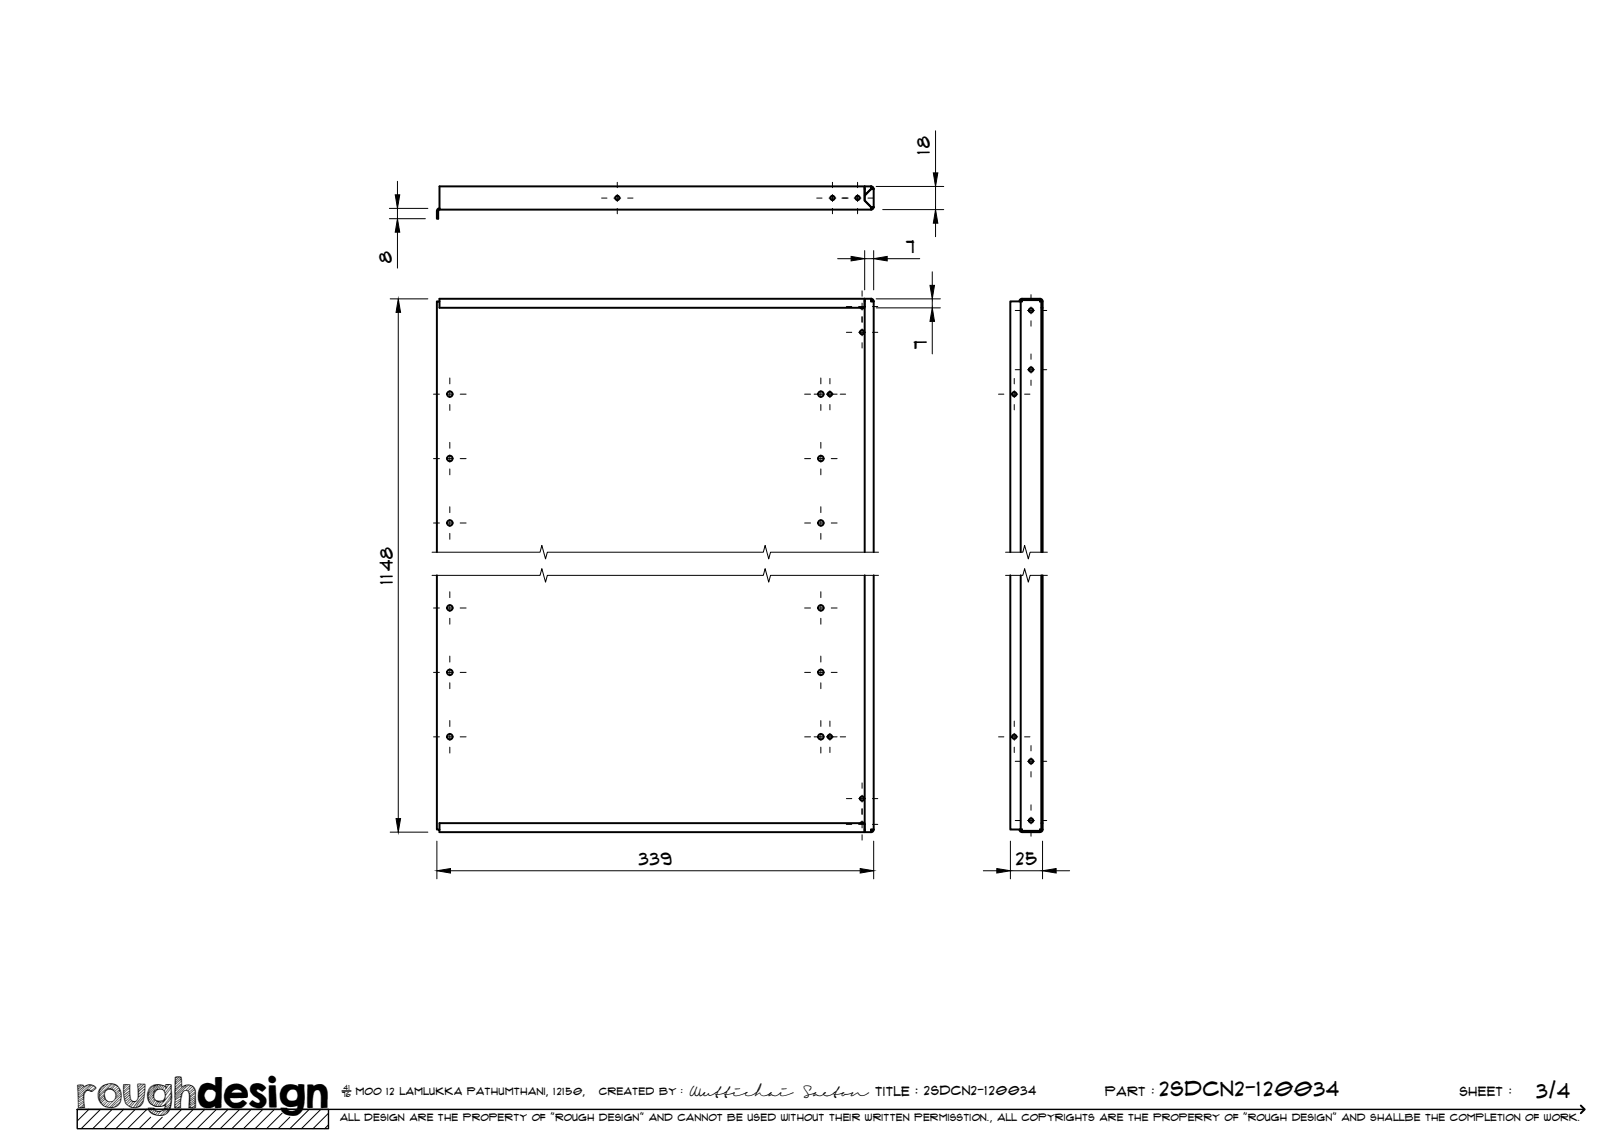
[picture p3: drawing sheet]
<svg xmlns="http://www.w3.org/2000/svg" width="420mm" height="297mm" viewBox="0 0 420 297" stroke-linecap="round" stroke-linejoin="round" font-family="sans-serif">
<!-- layer: Visible -->
<g fill="none" stroke="#000" stroke-width=".51">
<path d="M113.7 53.9a.67 .67 0 0 0-.6 .7l-.1 2h.4v-2l.3-.4M225.4 48.2v.4a.2 .2 0 0 0 0 .3 .2 .2 0 0 0 .3 0h.3M225.4 48.2h-1.7v2.4l1.6-1.7 .1-.3M225.4 48.2v.4M225.4 48.2a.67 .67 0 0 1 .6 .7M225.4 48.6l.3 .3M225.7 53.6l-.3 .3M225.7 48.9h-.3l-1.7 1.7v1.3l1.7 1.7h.3M225.7 48.9h.3M225.7 53.6h.3M226 53.6a.67 .67 0 0 1-.6 .6v-.3M226 53.6h-.7l.1 .6h-111.7v-6h110v3.7l1.6 1.7 .1 .3"/>
<path d="M226 48.9v4.7M223.5 79.6l-.5 .3-.4-.3M223.7 77.3v2.3h-110v-1.6h-.7v64.9M223.7 77.6h.1M223.7 77.3h-110v.7M225.3 77.3h.1M225.7 78l-.3-.4v-.3l.4 .2 .2 .5M226 78h-.6l-.1-.7h-1.6v65.6M226 78v64.9M263.7 78l.2-.5 .5-.2h4.7a.67 .67 0 0 1 .6 .7v1.6h-.3v-1.6M264.4 77.6h4.7M264.4 77.6l-.3 .4h.3"/>
<path d="M264.4 77.6v.4M269.1 78h.3M269.1 77.6v.4zM269.1 77.6l.3 .4M269.4 79.6v63.3M269.7 79.6v63.3M113 148.9l.1 65.7a.45 .45 0 0 1 .6 0 .45 .45 0 0 1 0 .7h110M223.7 148.9v66.4h1.6l.1-.7h.6M226 148.9v65.7M261.4 148.9v65.7h2.7v-65.7M261.4 142.9v-64.9h2.7v64.9M269.4 148.9v64.1"/>
<path d="M269.7 148.9v64.1M113.7 214.6v-1.6h110v2.3M223.5 213l-.5-.3-.4 .3M223.7 215h.1M225.3 215.3h.1M225.7 214.6l-.3 .4v.3l.4-.2 .2-.5M263.7 214.6a.67 .67 0 0 0 .7 .7l4.9-.1 .4-.6v-1.6h-.3v1.6M264.4 214.6h-.3l.3 .4M264.4 214.6v.4zM264.4 215h4.7M269.1 214.6h.3M269.1 214.6l-.1 .4"/>
<path d="M269.1 214.6v.4M269.4 214.6l-.3 .4"/>
<circle cx="159.7" cy="51.2" r=".56"/>
<circle cx="215.4" cy="51.2" r=".56"/>
<circle cx="221.9" cy="51.2" r=".56"/>
<circle cx="223" cy="86" r=".56"/>
<circle cx="266.8" cy="80.3" r=".56"/>
<circle cx="266.8" cy="95.6" r=".56"/>
<circle cx="116.4" cy="102" r=".71"/>
<circle cx="116.4" cy="118.6" r=".71"/>
<circle cx="212.4" cy="118.6" r=".71"/>
<circle cx="212.4" cy="102" r=".71"/>
<circle cx="214.7" cy="102" r=".56"/>
<circle cx="262.4" cy="102" r=".56"/>
<circle cx="116.4" cy="135.3" r=".71"/>
<circle cx="212.4" cy="135.3" r=".71"/>
<circle cx="116.4" cy="157.3" r=".71"/>
<circle cx="212.4" cy="157.3" r=".71"/>
<circle cx="116.4" cy="174" r=".71"/>
<circle cx="212.4" cy="174" r=".71"/>
<circle cx="116.4" cy="190.6" r=".71"/>
<circle cx="212.4" cy="190.6" r=".71"/>
<circle cx="214.7" cy="190.6" r=".56"/>
<circle cx="262.4" cy="190.6" r=".56"/>
<circle cx="266.8" cy="197" r=".56"/>
<circle cx="223" cy="206.6" r=".56"/>
<circle cx="266.8" cy="212.3" r=".56"/>
</g>
<circle cx="225.4" cy="215" r=".25" fill="#000"/>
<!-- layer: TitleBlock -->
<path d="M20 287h65v5h-65zM20 287h390M88.5 282.3h2.3" fill="none" stroke="#000" stroke-width=".36"/>
<path d="M409 286.1l1 .9-1 1" fill="none" stroke="#000" stroke-width=".51"/>
<g fill="none" stroke="#000" stroke-width=".26">
<path d="M23 287l-3 3.1M26 287l-5 5M29 287l-5 5M32 287l-5 5M35 287l-5 5M38 287l-5 5M39 289.1l-3 2.9M42 289.1l-3 2.9M47 287l-5 5M50 287l-5 5M53 287l-5 5M56 287l-5 5"/>
<path d="M59 287l-5 5M62 287l-5 5M65 287l-5 5M68 287l-5 5M71 287l-5 5M73 288l-4 4M75 289.1l-3 2.9M80 287l-5 5M83 287l-5 5M85 288l-4 4M85 291l-1 1"/>
</g>
<!-- layer: Smart Centers -->
<g fill="none" stroke="#000" stroke-width=".26">
<path d="M155.6 51.3h1.4M158.8 51.3h1.8M159.7 47.2v1.4M159.7 50.3v1.8M159.7 53.9v1.4M162.4 51.3h1.4M211.3 51.3h1.4M214.5 51.3h1.8M215.4 47.2v1.4M215.4 50.3v1.8M215.4 53.9v1.4M217.8 51.3h1.6"/>
<path d="M221 51.3h1.8M221.9 47.2v1.4M221.9 50.3v1.8M221.9 53.9v1.4M224.6 51.3h1.3M219 79.3h1.4M222.1 79.3h1.8M223 75.3v1.4M223 78.4v1.8M225.7 79.3h1.4M266.7 76.2v1.4M266.7 79.4v1.8"/>
<path d="M116.4 97.8v1.5M212.4 97.8v1.5M214.7 97.9v1.4M219 86h1.4M222.1 86h1.8M223 81.9v1.5M223 85.1v1.8M223 88.7v1.4M225.7 86h1.4M262.4 97.9v1.4M262.7 80.3h1.4M262.7 95.7h1.4"/>
<path d="M265.8 80.3h1.8M265.8 95.7h1.8M266.7 83v1.4M266.7 91.6v1.4M266.7 94.8v1.7M266.7 98.3v1.4M269.4 80.3h1.4M269.4 95.7h1.4M112.2 102h1.5M112.2 118.7h1.5M115.5 102h1.8M115.5 118.7h1.8"/>
<path d="M116.4 101.1v1.8M116.4 104.7v1.5M116.4 114.5v1.5M116.4 117.8v1.8M119.1 102h1.5M119.1 118.7h1.5M208.2 102h1.5M208.2 118.7h1.5M210.6 102h2.7M211.5 118.7h1.8M212.4 101.1v1.8M212.4 104.7v1.5"/>
<path d="M212.4 114.5v1.5M212.4 117.8v1.8M213.8 102h2.8M214.7 101.1v1.8M214.7 104.7v1.4M215.1 118.7h1.5M217.4 102h1.4M258.3 102h1.4M261.5 102h1.8M262.4 101.1v1.8M262.4 104.7v1.4M265.1 102h1.4"/>
<path d="M112.2 135.3h1.5M115.5 135.3h1.8M116.4 121.3v1.6M116.4 131.1v1.5M116.4 134.4v1.8M116.4 138v1.5M119.1 135.3h1.5M208.2 135.3h1.5M211.5 135.3h1.8M212.4 121.3v1.6M212.4 131.1v1.5M212.4 134.4v1.8"/>
<path d="M212.4 138v1.5M215.1 135.3h1.5M112.2 157.3h1.5M115.5 157.3h1.8M116.4 153.1v1.5M116.4 156.4v1.8M116.4 160v1.5M119.1 157.3h1.5M208.2 157.3h1.5M211.5 157.3h1.8M212.4 153.1v1.5M212.4 156.4v1.8"/>
<path d="M212.4 160v1.5M215.1 157.3h1.5M112.2 174h1.5M115.5 174h1.8M116.4 169.8v1.5M116.4 173.1v1.8M116.4 176.7v1.5M119.1 174h1.5M208.2 174h1.5M211.5 174h1.8M212.4 169.8v1.5M212.4 173.1v1.8"/>
<path d="M212.4 176.7v1.5M215.1 174h1.5M112.2 190.7h1.5M115.5 190.7h1.8M116.4 186.4v1.6M116.4 189.7v1.8M116.4 193.3v1.5M119.1 190.7h1.5M208.2 190.7h1.5M210.6 190.7h2.7M212.4 186.4v1.6M212.4 189.7v1.8"/>
<path d="M212.4 193.3v1.5M213.8 190.7h2.8M214.7 186.6v1.4M214.7 189.7v1.8M214.7 193.3v1.4M217.4 190.7h1.4M258.3 190.7h1.4M261.5 190.7h1.8M262.4 186.6v1.4M262.4 189.7v1.8M262.4 193.3v1.4M262.7 197h1.4"/>
<path d="M265.1 190.7h1.4M265.8 197h1.8M266.7 192.9v1.4M266.7 196.1v1.8M266.7 199.7v1.3M269.4 197h1.4M219 206.6h1.4M219 213.3h1.4M222.1 206.6h1.8M222.1 213.3h1.8M223 202.6v1.4M223 205.7v1.8"/>
<path d="M223 209.2v1.5M223 212.4v1.8M223 216v1.4M225.7 206.6h1.4M225.7 213.3h1.4M262.7 212.3h1.4M265.8 212.3h1.8M266.7 208.2v1.4M266.7 211.4v1.8M266.7 215v1.4M269.4 212.3h1.4"/>
</g>
<!-- layer: Break Lines -->
<path d="M111.8 148.9h27.9l.5-1.8 .9 3.5 .5-1.7h55.9l.5-1.8 .9 3.5 .4-1.7h28M111.8 142.9h27.9l.5-1.8 .9 3.5 .5-1.7h55.9l.5-1.8 .9 3.5 .4-1.7h28M260.2 148.9h4.4l.5-1.8 .9 3.5 .5-1.7h4.5M260.2 142.9h4.4l.5-1.8 .9 3.5 .5-1.7h4.5" fill="none" stroke="#000" stroke-width=".26"/>
<!-- layer: FD_Dimensions -->
<g fill="none" stroke="#000" stroke-width=".26">
<path d="M242 33.9v10.8M100.7 53.9h10M100.7 56.6h9.3M102.8 46.9v3.5M102.8 53.9v2.7M226.7 48.2h17.5M228.4 54.2h15.8M242 48.2v6M242 57.7v3.5M100.9 77.3h9.8M102.8 60.1v9.3M216.7 66.9h3.5"/>
<path d="M223.7 64.8v10.2M223.7 66.9h2.3M226 64.8v10.2M226.7 77.3h16.6M226.7 79.7h16.6M229.5 66.9h8.5M241.2 70.3v3.5M241.2 77.3v2.4M103 80.8v131M241.2 83.1v8.5M100.9 215.3h9.8M113 217.6v9.8"/>
<path d="M226 217.6v9.8M261.4 217.6v9.8M269.7 217.6v9.8M116.5 225.3h106M254.4 225.3h3.5M261.4 225.3h8.3M273.2 225.3h3.5"/>
</g>
<g fill="#000" stroke="#000" stroke-width=".26">
<path d="M102.3 50.4h1.1l-.6 3.5zM242 54.2l.6 3.5h-1.1zM241.5 44.7h1.1l-.6 3.5zM102.8 56.6l.6 3.5h-1.1zM220.2 66.3l3.5 .6-3.5 .6zM226 66.9l3.5-.6v1.2zM240.6 73.8h1.2l-.6 3.5zM103 77.3l.6 3.5h-1.1zM241.2 79.7l.6 3.4h-1.2zM102.5 211.8h1.1l-.6 3.5zM113 225.3l3.5-.6v1.2zM222.5 224.7l3.5 .6-3.5 .6z"/>
<path d="M257.9 224.7l3.5 .6-3.5 .6zM269.7 225.3l3.5-.6v1.2z"/>
</g>
<text font-size="9.7" x="19.9" y="286.8">roughdesign</text>
<g font-size="5.3">
<text x="300.1" y="283.6">2SDCN2-120034</text>
<text x="397.5" y="284">3/4</text>
</g>
<g font-size="4.6">
<text x="240.6" y="39.8" transform="rotate(-90 240.6 39.8)">18</text>
<text x="234.4" y="65.5">7</text>
<text x="101.4" y="68" transform="rotate(-90 101.4 68)">8</text>
<text x="239.8" y="90.2" transform="rotate(-90 239.8 90.2)">7</text>
<text x="101.6" y="151" transform="rotate(-90 101.6 151)">1148</text>
<text x="165.3" y="223.8">339</text>
<text x="262.9" y="223.8">25</text>
</g>
<g font-size="3.4">
<text x="178.3" y="283.5">Wuttichai</text>
<text x="208.1" y="283.5">Saeton title : 2SDCN2-120034</text>
</g>
<g font-size="3.3">
<text x="286" y="283.5">Part :</text>
<text x="377.7" y="283.5">sheet :</text>
</g>
<g font-size="2.7">
<text x="92.1" y="283.3">moo 12 Lamlukka pathumthani, 12150,</text>
<text x="155" y="283.3">created by :</text>
</g>
<text font-size="2.6" x="88" y="290.1">all design are the property of &quot;rough design&quot; and cannot be used without their written permisstion., all copyrights are the properry of &quot;rough design&quot; and shallbe the completion of work.</text>
<g font-size="1.9">
<text x="88.5" y="283.9">76</text>
<text x="88.9" y="282.1">41</text>
</g>
</svg>
